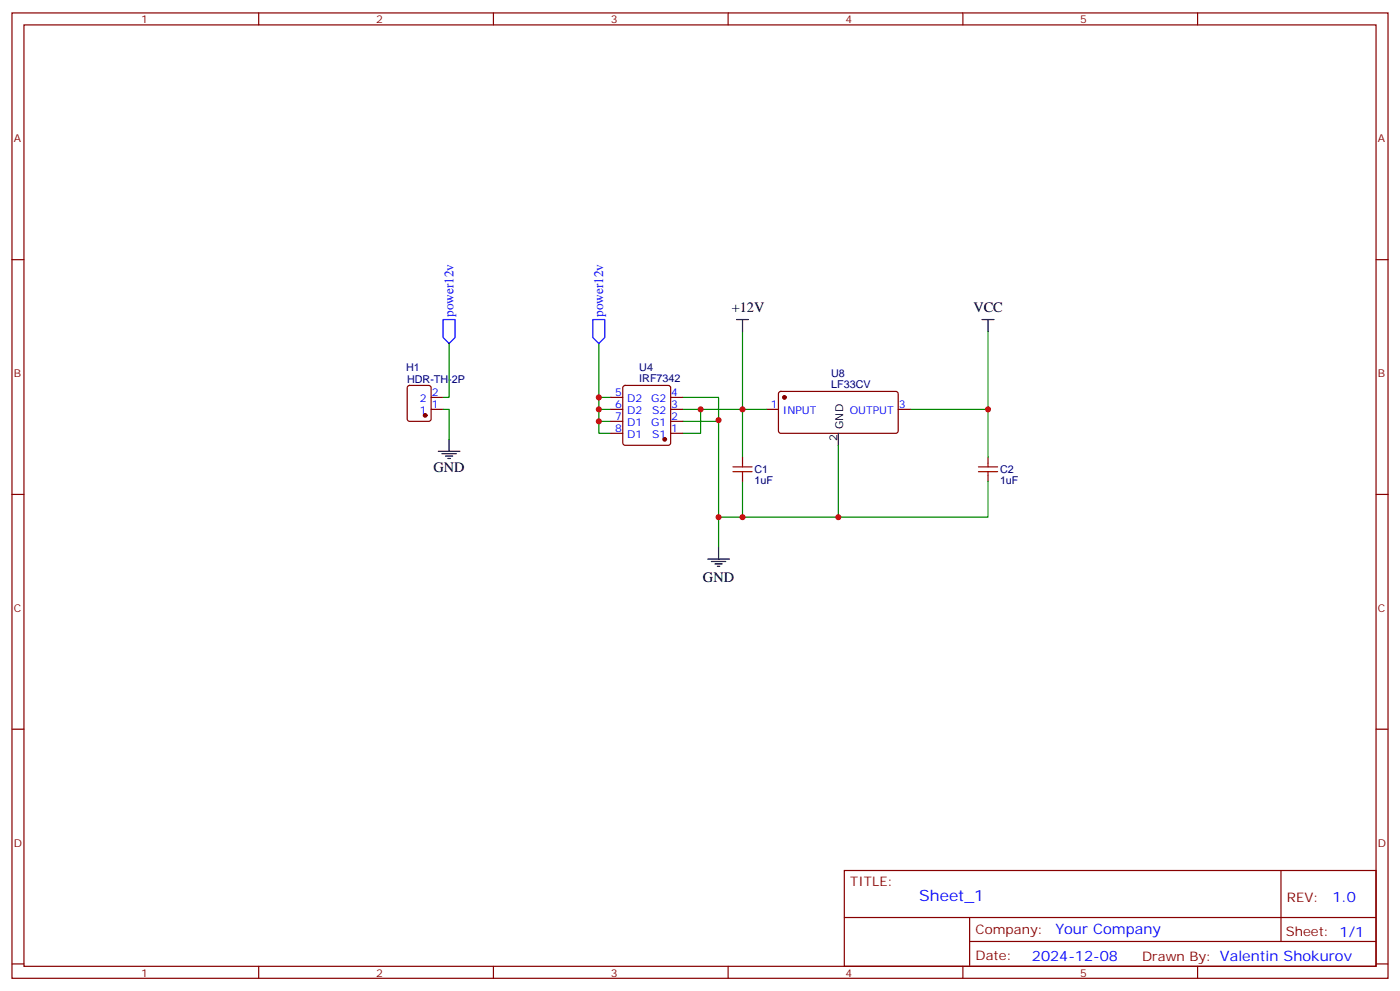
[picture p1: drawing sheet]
<svg xmlns="http://www.w3.org/2000/svg" width="412mm" height="292mm" viewBox="0 0 412 292" stroke-linecap="round" stroke-linejoin="round" font-family="sans-serif">
<g fill="none" stroke="#870000" stroke-width=".35">
<path d="M3.5 3.8h405.4v284.3h-405.4zM7.1 7.3h398.2v277.3h-398.2zM76.2 3.8v3.5M145.3 3.8v3.5M214.5 3.8v3.5M283.6 3.8v3.5M352.8 3.8v3.5M3.5 76.5h3.6M405.3 76.5h3.6M120.2 113.7l.4-.2h5.7l.6 .5 .1 9.4-.5 .7h-5.9l-.6-.5-.1-9.4zM127 117.1h3.5M179.9 117.1h3.5"/>
<path d="M183.7 113.7l.4-.2h12.7l.5 .2 .3 .5v16.3l-.3 .5-.5 .2h-12.7l-.4-.3-.3-.4v-16.3zM197.6 117.1h3.5M229.5 115.5l.5-.2h34.2l.4 .7-.1 11.2-.6 .4h-34.2l-.4-.7v-10.9zM127 120.6h3.5M179.9 127.6h3.5M179.9 124.1h3.5M179.9 120.6h3.5M197.6 127.6h3.5M197.6 124.1h3.5M197.6 120.6h3.5M218.7 134.7v1.8M218.7 140v1.7"/>
<path d="M225.8 120.6h3.5M264.6 120.6h3.5M291 134.7v1.8M291 140v1.7M3.5 145.6h3.6M405.3 145.6h3.6M3.5 214.8h3.6M405.3 214.8h3.6M248.7 256.4h156.6v28.2h-156.6zM377.3 256.4v20.9M248.7 270.2h156.5M285.6 277.3h119.6"/>
<path d="M285.6 270.2v14.2M3.5 283.9h3.6M76.2 284.6v3.5M145.3 284.6v3.5M214.5 284.6v3.5M283.6 284.6v3.5M352.8 284.6v3.5M405.3 283.9h3.6"/>
</g>
<g fill="none" stroke="#008700" stroke-width=".35">
<path d="M218.7 97.6v23h7.1M291 97.6v23h-22.9M132.3 101.2v15.9h-1.8M176.4 101.2v15.9M179.9 117.1h-3.5v3.5M201.1 117.1h10.6v7h-10.6M130.5 120.6h1.8v8.8M179.9 120.6h-3.5v3.5M179.9 124.1h-3.5v3.5h3.5M201.1 120.6h5.3v7h-5.3M206.4 120.6h12.3v14.1M211.7 123.8v28.5h7v-10.6"/>
<path d="M246.9 131.2v21.1M291 120.6v14.1M211.7 152.3v8.8M291 141.7v10.6h-72.3"/>
</g>
<g fill="none" stroke="#000" stroke-width=".35">
<path d="M217 94.1h3.5M218.7 94.1v3.5M289.3 94.1h3.5M291 94.1v3.5M129.1 132.9h6.4M130.2 133.6h4.2M131.2 134.3h2.1M131.9 135h.7M132.3 129.4v3.5M246.9 127.6v3.6M208.5 164.7h6.3M209.5 165.4h4.3"/>
<path d="M210.6 166.1h2.1M211.3 166.8h.7M211.7 161.1v3.6"/>
</g>
<g fill="#870000" stroke="#870000" stroke-width=".35">
<circle cx="195.8" cy="129.4" r=".53"/>
<circle cx="125.2" cy="122.3" r=".53"/>
<circle cx="231.1" cy="117.1" r=".53"/>
</g>
<path d="M130.5 94.1h3.6v5.3l-1.8 1.8-1.8-1.8zM174.6 94.1h3.6v5.3l-1.8 1.8-1.8-1.8z" fill="none" stroke="#00f" stroke-width=".35"/>
<path d="M215.9 138.9h5.6M215.9 137.5h5.6M218.7 136.5v1M218.7 138.9v1.1M288.2 138.9h5.7M288.2 137.5h5.7M291 136.5v1M291 138.9v1.1" fill="none" stroke="#a10000" stroke-width=".35"/>
<g fill="#c00">
<circle cx="211.7" cy="123.8" r=".88"/>
<circle cx="211.7" cy="152.3" r=".88"/>
<circle cx="218.7" cy="120.6" r=".88"/>
<circle cx="206.4" cy="120.6" r=".88"/>
<circle cx="176.4" cy="117.1" r=".88"/>
<circle cx="176.4" cy="120.6" r=".88"/>
<circle cx="176.4" cy="124.1" r=".88"/>
<circle cx="218.7" cy="152.3" r=".88"/>
<circle cx="291" cy="120.6" r=".88"/>
<circle cx="246.9" cy="152.3" r=".88"/>
</g>
<text font-size="4.6" fill="#00f" x="270.8" y="265.4">Sheet_1</text>
<g font-size="4.2">
<text x="215.5" y="92">+12V</text>
<text x="286.7" y="92">VCC</text>
<text x="127.7" y="139">GND</text>
<text x="207.1" y="171.4">GND</text>
</g>
<g font-size="4.2" fill="#00f">
<text x="392.5" y="265.7">1.0</text>
<text x="310.9" y="275.2">Your Company</text>
<text x="304" y="283">2024-12-08</text>
</g>
<g font-size="3.9" fill="#00f">
<text x="133.6" y="93.3" transform="rotate(-90 133.6 93.3)">power12v</text>
<text x="177.7" y="93.3" transform="rotate(-90 177.7 93.3)">power12v</text>
</g>
<g font-size="3.9" fill="#800">
<text x="250.5" y="261">TITLE:</text>
<text x="379.1" y="265.7">REV:</text>
<text x="287.4" y="275.2">Company:</text>
<text x="378.7" y="275.8">Sheet: 1/1</text>
<text x="287.4" y="282.9">Date:</text>
<text x="336.4" y="282.9">Drawn By: Valentin Shokurov</text>
</g>
<g font-size="3.2" fill="#800">
<text x="41.6" y="6.8">1</text>
<text x="110.8" y="6.8">2</text>
<text x="179.9" y="6.8">3</text>
<text x="249.1" y="6.8">4</text>
<text x="318.2" y="6.8">5</text>
<text x="4.1" y="41.9">A</text>
<text x="405.9" y="41.9">A</text>
<text x="4.1" y="111.1">B</text>
<text x="405.9" y="111.1">B</text>
<text x="4.1" y="180.2">C</text>
<text x="405.9" y="180.2">C</text>
<text x="4.1" y="249.3">D</text>
<text x="405.9" y="249.3">D</text>
<text x="41.6" y="287.6">1</text>
<text x="110.8" y="287.6">2</text>
<text x="179.9" y="287.6">3</text>
<text x="249.1" y="287.6">4</text>
<text x="318.2" y="287.6">5</text>
</g>
<g font-size="3.2" fill="#000080">
<text x="119.6" y="109.3">H1</text>
<text x="119.9" y="112.8">HDR-TH-2P</text>
<text x="188.3" y="112.5">IRF7342</text>
<text x="188.3" y="109.2">U4</text>
<text x="244.8" y="111">U8</text>
<text x="244.8" y="114.2">LF33CV</text>
<text x="222.2" y="142.6">1uF</text>
<text x="222.2" y="139.3">C1</text>
<text x="294.6" y="142.6">1uF</text>
<text x="294.6" y="139.3">C2</text>
</g>
<g font-size="3.2" fill="#00f">
<text x="123.7" y="118.5">2</text>
<text x="127.2" y="116.7">2</text>
<text x="181.3" y="116.7">5</text>
<text x="184.7" y="118.5">D2</text>
<text x="191.8" y="118.5">G2</text>
<text x="197.7" y="116.7">4</text>
<text x="123.7" y="122">1</text>
<text x="127.2" y="120.2">1</text>
<text x="181.3" y="120.2">6</text>
<text x="181.3" y="123.8">7</text>
<text x="184.7" y="122">D2</text>
<text x="184.7" y="125.5">D1</text>
<text x="191.8" y="125.5">G1</text>
<text x="192.1" y="122">S2</text>
<text x="197.7" y="123.8">2</text>
<text x="197.7" y="120.2">3</text>
<text x="227.1" y="120.2">1</text>
<text x="230.6" y="122">INPUT</text>
<text x="250.3" y="122">OUTPUT</text>
<text x="264.8" y="120.2">3</text>
<text x="181.3" y="127.3">8</text>
<text x="184.7" y="129">D1</text>
<text x="192.1" y="129">S1</text>
<text x="197.7" y="127.3">1</text>
</g>
<g font-size="3.2">
<text x="246.6" y="129.8" transform="rotate(-90 246.6 129.8)">2</text>
<text x="248.4" y="126.3" transform="rotate(-90 248.4 126.3)">GND</text>
</g>
</svg>
